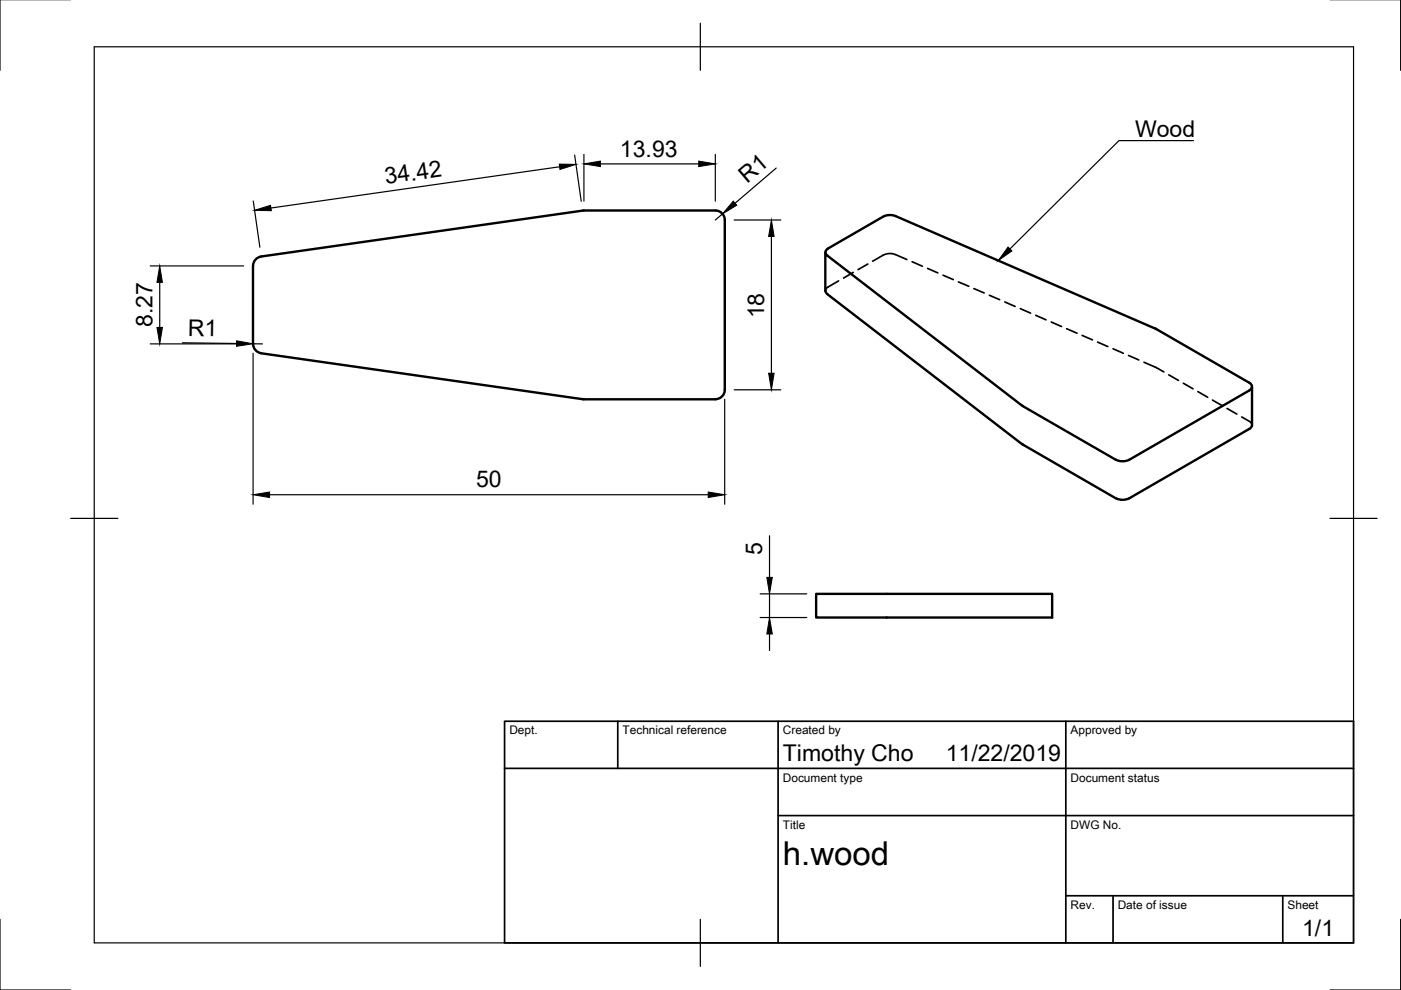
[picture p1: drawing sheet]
<svg xmlns="http://www.w3.org/2000/svg" width="297mm" height="210mm" viewBox="0 0 297 210" stroke-linecap="round" stroke-linejoin="round" font-family="sans-serif">
<!-- layer: Visible -->
<g fill="none" stroke="#000" stroke-width=".51">
<path d="M53.6 56.4v16.5M55.4 54.4l68.3-9.8h28a2 2 0 0 1 2 2v36a2 2 0 0 1-2 2h-28.2M55.4 54.4a2 2 0 0 0-1.7 2M175 53.5v8.2M175.6 52.7a.85 .85 0 0 0-.6 .7 .85 .85 0 0 0 .4 .8l41.5 31.9M189.9 45.8l55 23.9M189.9 45.8l-1.4-.2-1.2 .3-11.7 6.8M53.7 72.9a2 2 0 0 0 1.7 2M55.4 74.9l68.1 9.7M175 61.6l.4 .7 41.3 31.9M245 69.7l.2 .1M245.2 69.8l19.7 11.3a.86 .86 0 0 1 .5 .9 .86 .86 0 0 1-.5 .8l-25.5 14.7-1.4 .3-1.4-.3"/>
<path d="M216.7 94.1l19.9 11.6M216.9 86.1l19.7 11.4M265.5 90.1l-.2 .5-.4 .3-25.5 14.8-1.4 .3-1.4-.4M265.5 82v8.1M173 125.9h50.1v5h-50.1z"/>
</g>
<!-- layer: Hidden -->
<g fill="none" stroke="#000" stroke-width=".36">
<path d="M177.8 59.6l-2.5 1.4-.3 .7M180.9 57.8l-2.1 1.2M184 56l-2.1 1.2M192.3 55l-2.4-1a3.1 3.1 0 0 0-2.6 .1l-2.3 1.3M193.4 55.5l2.2 .9M196.7 56.9l2.1 1M199.9 58.3l2.2 1M203.2 59.8l2.2 .9M206.5 61.2l2.2 .9M209.8 62.6l2.1 .9M213 64l2.2 1M216.3 65.4l2.2 1"/>
<path d="M219.6 66.9l2.2 .9M222.9 68.3l2.2 .9M226.1 69.7l2.2 .9M229.4 71.1l2.2 1M232.7 72.5l2.2 1M236 73.9l2.2 1M239.3 75.4l2.1 .9M242.5 76.8l2.7 1.1 1.6 1M247.8 79.5l2.1 1.2M250.9 81.3l2 1.1M254 83l2.1 1.2M257.1 84.8l2 1.2"/>
<path d="M260.2 86.6l2 1.2M263.3 88.4l1.8 1.1 .4 .6"/>
</g>
<!-- layer: Border -->
<path d="M0 -.1v15M297 -.1v15M20 9.9h267v190h-267zM148.5 4.9v10M15 109.9h10M282 109.9h10M0 194.9v15h15M148.5 194.9v10M297 194.9v15h-15" fill="none" stroke="#000" stroke-width=".25"/>
<!-- layer: TitleBlock -->
<path d="M107 152.9h180v47h-180zM131 152.9v10M165 152.9v47M226 152.9v47M107 162.9h180M165 172.9h122M226 189.9h61M236 189.9v10M272 189.9v10" fill="none" stroke="#000" stroke-width=".36"/>
<!-- layer: Annotations -->
<path d="M213.7 52.4l.8 .8-2.9 2.1z" fill="#000" stroke="#000" stroke-width=".21"/>
<path d="M253 29.8h-15.8l-23.1 23" fill="none" stroke="#000" stroke-width=".25"/>
<!-- layer: Dimensions -->
<g fill="none" stroke="#000" stroke-width=".25">
<path d="M118.6 35.4l-61.2 8.7M121.8 32.9l1.4 9.8M123.8 32.7v9.9M127.3 34.7h20.8M151.7 32.7v9.9M164.6 35.6l-8.7 7.5M31.9 56.4h19.8M33.9 59.9v9.5M53.7 42.6l1.4 9.8M153.2 45.4l-1.5 1.2M155.7 46.6h9.8M163.6 50.1v29"/>
<path d="M31.9 72.9h19.8M38.7 72.7l11.5 .1M53.7 74.9v32M53.7 72.9h1.9M153.6 84.6v22.3M155.7 82.6h9.8M57.1 104.9h93.1M163.2 113.6v8.8M161.2 130.9h9.8M161.2 125.9h9.8M163.2 125.9v5M163.2 134.4v3.5"/>
</g>
<g fill="#000" stroke="#000" stroke-width=".21">
<path d="M118.6 34.8l3.5 .1-3.4 1zM123.8 34.7l3.5-.5v1.1zM148.1 34.2l3.6 .5-3.6 .6zM33.9 56.4l.5 3.5h-1.1zM54 44.6l3.4-1.1 .1 1.2zM155.5 42.6l.7 .9-3 1.9zM163.6 46.6l.5 3.5h-1.1zM33.3 69.4h1.1l-.5 3.5zM50.2 72.3l3.5 .6-3.6 .5zM163 79.1h1.1l-.5 3.5zM53.7 104.9l3.4-.6v1.2zM150.2 104.3l3.4 .6-3.4 .6z"/>
<path d="M163.2 130.9l.5 3.5h-1.1zM162.6 122.4h1.1l-.5 3.5z"/>
</g>
<text font-size="7" x="166" y="183.4">h.wood</text>
<g font-size="4.9">
<text x="240.6" y="29.1">Wood</text>
<text x="131.4" y="33.2">13.93</text>
<text x="81.8" y="39" transform="rotate(-8 81.8 39)">34.42</text>
<text x="158.4" y="38.9" transform="rotate(-40 158.4 38.9)">R1</text>
<text x="32.3" y="69.4" transform="rotate(-90 32.3 69.4)">8.27</text>
<text x="39.8" y="71.2" transform="rotate(1 39.8 71.2)">R1</text>
<text x="162" y="67.5" transform="rotate(-90 162 67.5)">18</text>
<text x="100.9" y="103.3">50</text>
<text x="161.6" y="117.6" transform="rotate(-90 161.6 117.6)">5</text>
<text x="166" y="161.4">Timothy Cho</text>
<text x="200.5" y="161.4">11/22/2019</text>
<text x="276.1" y="198.5">1/1</text>
</g>
<g font-size="2.5">
<text x="108" y="155.7">Dept.</text>
<text x="132" y="155.7">Technical reference</text>
<text x="166" y="155.7">Created by</text>
<text x="227" y="155.7">Approved by</text>
<text x="166" y="165.7">Document type</text>
<text x="227" y="165.7">Document status</text>
<text x="166" y="175.7">Title</text>
<text x="227" y="175.7">DWG No.</text>
<text x="227" y="192.7">Rev.</text>
<text x="237" y="192.7">Date of issue</text>
<text x="273" y="192.7">Sheet</text>
</g>
</svg>
